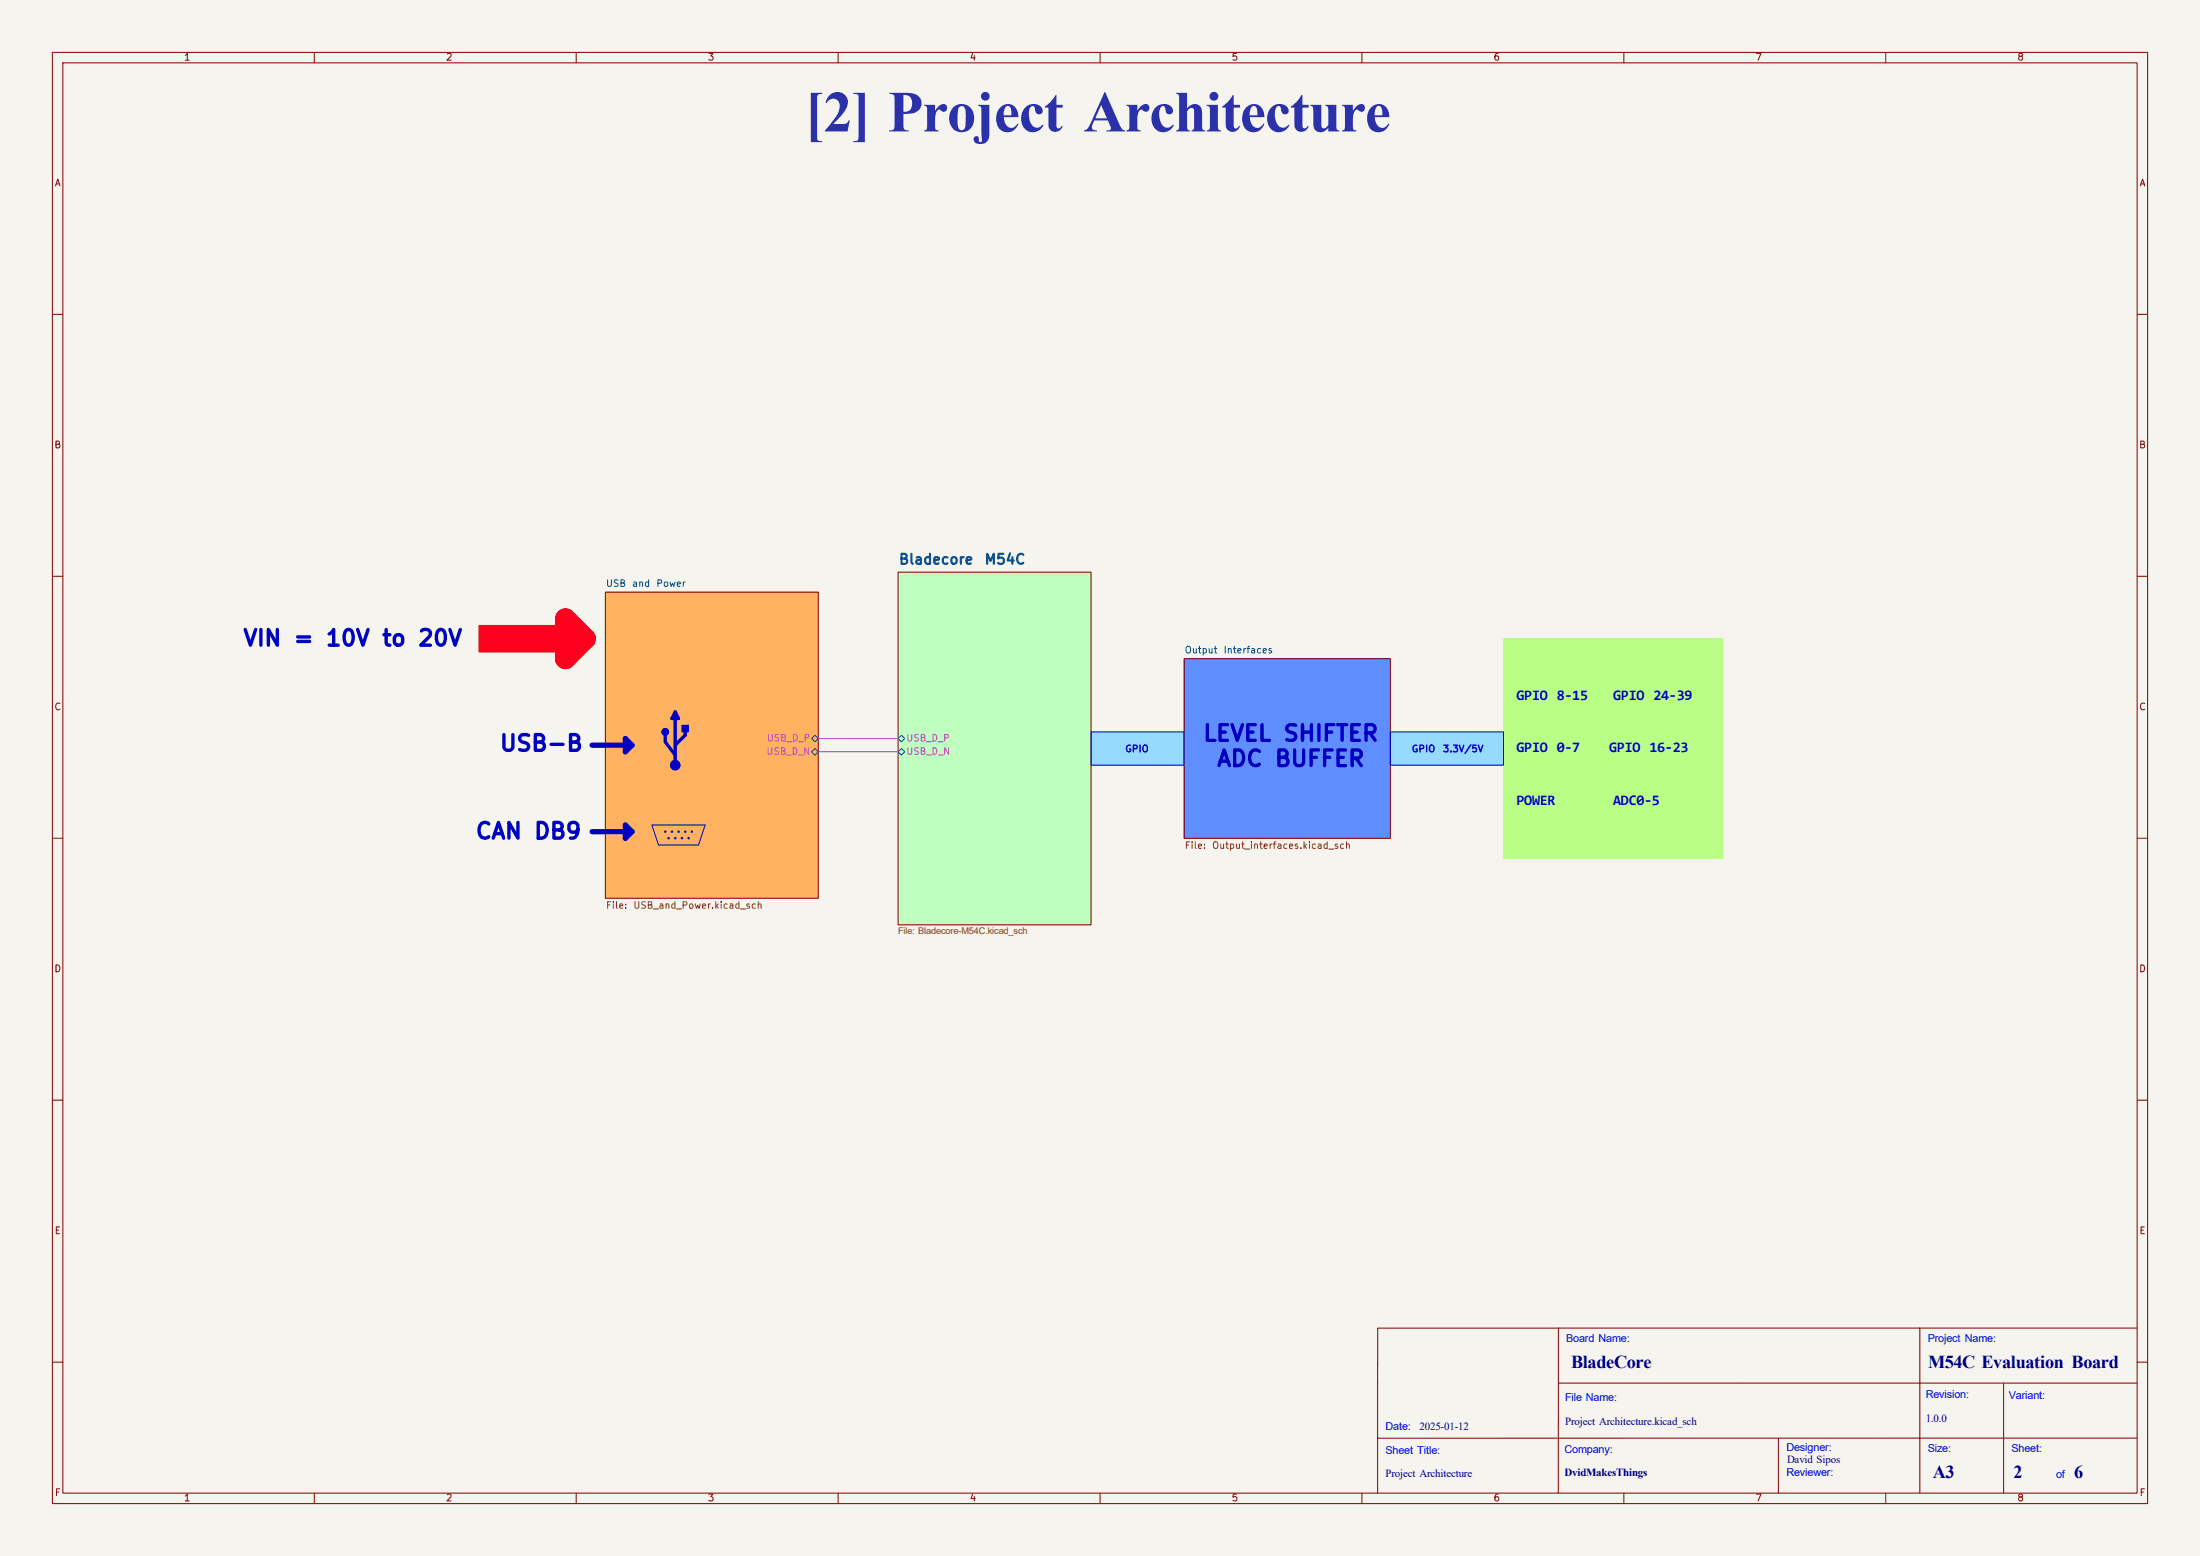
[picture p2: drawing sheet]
<svg xmlns="http://www.w3.org/2000/svg" width="420mm" height="297mm" viewBox="0 0 420 297" stroke-linecap="round" stroke-linejoin="round" font-family="sans-serif">
<path d="M0 0h420v297h-420z" fill="#f5f4ef" stroke="#f5f4ef" stroke-width=".19"/>
<g fill="none" stroke="#840000" stroke-width=".19">
<path d="M10 10h400v277h-400zM12 12h396v273h-396zM60 10v2M110 10v2M160 10v2M210 10v2M260 10v2M310 10v2M360 10v2M10 60h2M408 60h2M10 110h2"/>
<path d="M408 110h2M10 160h2M408 160h2M10 210h2M408 210h2M263 253.5v31.5M297.5 253.5v31.5M366.5 253.5v31.5M408 253.5h-144.9M10 260h2M297.5 264h110.5M339.5 274.5v10.5"/>
<path d="M382.5 264v21M408 260h2M408 274.5h-144.9M60 285v2M110 285v2M160 285v2M210 285v2M260 285v2M310 285v2M360 285v2"/>
</g>
<path d="M226.1 125.7h39.3v34.3h-39.3z" fill="#5e8eff" stroke="#5e8eff" stroke-width=".19"/>
<path d="M171.4 109.2h36.9v67.3h-36.9z" fill="#bfffbf" stroke="#bfffbf" stroke-width=".19"/>
<path d="M115.6 113h40.6v58.5h-40.6z" fill="#ffb262" stroke="#ffb262" stroke-width=".19"/>
<path d="M208.3 139.7h17.8v6.4h-17.8z" fill="#96daff"/>
<path d="M287 121.9h41.9v41.9h-41.9z" fill="#baff85"/>
<path d="M265.4 139.7h21.6v6.4h-21.6z" fill="#96daff"/>
<circle cx="128.9" cy="146" r=".9" fill="#0000c2" stroke="#0000c2" stroke-width=".19"/>
<path d="M130.2 138.4h1.2v1.3h-1.2z" fill="#0000c2"/>
<path d="M91.4 119.4h16.5v5.1h-16.5z" fill="#ff001e"/>
<circle cx="127" cy="139.7" r=".63" fill="#0000c2" stroke="#0000c2" stroke-width=".19"/>
<path d="M115.6 113h40.6v58.5h-40.6zM171.4 109.2h36.9v67.3h-36.9zM226.1 125.7h39.3v34.3h-39.3z" fill="none" stroke="#840000" stroke-width=".19"/>
<path d="M154.9 143.5l.7-.6 .6 .6-.6 .6zM154.9 141l.7-.7 .6 .7-.6 .6zM171.4 141l.7-.7 .6 .7-.6 .6zM171.4 143.5l.7-.6 .6 .6-.6 .6z" fill="none" stroke="#006464" stroke-width=".19"/>
<path d="M113 142.2h7.6M113 158.8h7.6M119.4 157.5l1.2 1.3-1.2 1.2zM119.4 141l1.2 1.2-1.2 1.3z" fill="none" stroke="#0000c2" stroke-width="1"/>
<path d="M128.9 135.9l.6 1.3h-1.2zM128.9 135.9v10.2M130.8 139.1v1.2l-1.9 1.9M127 140.3v1.3l1.9 2.5" fill="none" stroke="#0000c2" stroke-width=".63"/>
<path d="M107.9 118.1l3.9 3.8-3.9 3.8z" fill="none" stroke="#ff001e" stroke-width="4"/>
<g fill="none" stroke="#0000c2" stroke-width=".19">
<path d="M130.2 138.4h1.2v1.3h-1.2zM208.3 139.7h17.8v6.4h-17.8zM265.4 139.7h21.6v6.4h-21.6zM124.5 157.5h10.1l-1.3 3.8h-7.6z"/>
<circle cx="127" cy="139.7" r=".63"/>
<circle cx="127" cy="158.8" r=".14"/>
<circle cx="127.6" cy="160" r=".14"/>
<circle cx="128.3" cy="158.8" r=".14"/>
<circle cx="128.9" cy="146" r=".9"/>
<circle cx="128.9" cy="160" r=".14"/>
<circle cx="129.6" cy="158.7" r=".14"/>
<circle cx="130.2" cy="160" r=".14"/>
<circle cx="130.8" cy="158.8" r=".14"/>
<circle cx="131.5" cy="160" r=".14"/>
<circle cx="132.1" cy="158.8" r=".14"/>
</g>
<path d="M107.9 118.1v1.3" fill="none" stroke="#ff001e" stroke-width="3"/>
<path d="M156.2 141h15.2M156.2 143.5h15.2" fill="none" stroke="#c541cd" stroke-width=".19"/>
<path d="M287 121.9h41.9v41.9h-41.9z" fill="none" stroke="#baff85" stroke-width=".19"/>
<path d="M91.4 119.4h16.5v5.1h-16.5z" fill="none" stroke="#ff001e" stroke-width=".19"/>
<text font-size="11.1" fill="#2b31a8" x="153.6" y="25.1">[2] Project Architecture</text>
<g font-size="3.5" fill="#00007f">
<text x="299.9" y="261.1">BladeCore</text>
<text x="368.1" y="261.1">M54C Evaluation Board</text>
<text x="369" y="282.1">A3</text>
<text x="384.4" y="282.1">2</text>
<text x="396" y="282.1">6</text>
</g>
<g font-size="3" fill="#0000c2">
<text x="46.2" y="124.1">VIN</text>
<text x="55.8" y="124.1">=</text>
<text x="62" y="124.1">10V</text>
<text x="72.7" y="124.1">to</text>
<text x="79.6" y="124.1">20V</text>
<text x="229.5" y="142.2">LEVEL</text>
<text x="244.8" y="142.2">SHIFTER</text>
<text x="95.2" y="144.1">USB-B</text>
<text x="232.1" y="147">ADC</text>
<text x="243.1" y="147">BUFFER</text>
<text x="90.6" y="160.9">CAN</text>
<text x="101.7" y="160.9">DB9</text>
</g>
<g font-size="2.8" fill="#0000c2">
<text x="289.5" y="133.5">GPIO 8-15</text>
<text x="308" y="133.5">GPIO 24-39</text>
<text x="289.5" y="143.6">GPIO 0-7</text>
<text x="307.2" y="143.6">GPIO 16-23</text>
<text x="289.5" y="153.7">POWER</text>
<text x="308" y="153.7">ADC0-5</text>
</g>
<g font-size="2.1" fill="#00f">
<text x="299" y="256.2">Board Name:</text>
<text x="368" y="256.2">Project Name:</text>
<text x="298.8" y="267.4">File Name:</text>
<text x="367.6" y="266.9">Revision:</text>
<text x="383.5" y="267">Variant:</text>
<text x="264.5" y="272.9">Date:</text>
<text x="264.5" y="277.5">Sheet Title:</text>
<text x="298.7" y="277.3">Company:</text>
<text x="341.1" y="281.7">Reviewer:</text>
<text x="341.1" y="277">Designer:</text>
<text x="368" y="277.2">Size:</text>
<text x="384" y="277.2">Sheet:</text>
<text x="392.5" y="282.2">of</text>
</g>
<g font-size="2.1" fill="#00007f">
<text x="271" y="272.9">2025-01-12</text>
<text x="298.8" y="271.9">Project Architecture.kicad_sch</text>
<text x="367.6" y="271.4">1.0.0</text>
<text x="264.5" y="282">Project Architecture</text>
<text x="298.7" y="281.8">DvidMakesThings</text>
<text x="341.2" y="279.2">David Sipos</text>
</g>
<g font-size="1.9" fill="#006464">
<text x="171.4" y="108.2">Bladecore</text>
<text x="187.8" y="108.2">M54C</text>
</g>
<text font-size="1.8" fill="#725600" x="171.4" y="178.2">File: Bladecore-M54C.kicad_sch</text>
<g font-size="1.3" fill="#840000">
<text x="35" y="11.9">1</text>
<text x="85" y="11.9">2</text>
<text x="135" y="11.9">3</text>
<text x="185" y="11.9">4</text>
<text x="235" y="11.9">5</text>
<text x="285" y="11.9">6</text>
<text x="335" y="11.9">7</text>
<text x="385" y="11.9">8</text>
<text x="10.3" y="35.9">A</text>
<text x="408.3" y="35.9">A</text>
<text x="10.3" y="85.9">B</text>
<text x="408.2" y="85.9">B</text>
<text x="10.3" y="135.9">C</text>
<text x="408.2" y="135.9">C</text>
<text x="10.3" y="185.9">D</text>
<text x="408.2" y="185.9">D</text>
<text x="10.3" y="235.9">E</text>
<text x="408.3" y="235.9">E</text>
<text x="10.3" y="285.9">F</text>
<text x="35" y="286.9">1</text>
<text x="85" y="286.9">2</text>
<text x="135" y="286.9">3</text>
<text x="185" y="286.9">4</text>
<text x="235" y="286.9">5</text>
<text x="285" y="286.9">6</text>
<text x="335" y="286.9">7</text>
<text x="385" y="286.9">8</text>
<text x="408.3" y="285.9">F</text>
</g>
<g font-size="1.3" fill="#006464">
<text x="115.6" y="112.3">USB</text>
<text x="120.6" y="112.3">and</text>
<text x="125.2" y="112.3">Power</text>
<text x="226.1" y="125">Output</text>
<text x="233.5" y="125">Interfaces</text>
</g>
<g font-size="1.3" fill="#c541cd">
<text x="146.3" y="141.8">USB_D_P</text>
<text x="172.9" y="141.8">USB_D_P</text>
<text x="146.2" y="144.4">USB_D_N</text>
<text x="172.9" y="144.4">USB_D_N</text>
</g>
<g font-size="1.3" fill="#0000c2">
<text x="214.7" y="143.9">GPIO</text>
<text x="269.4" y="143.9">GPIO</text>
<text x="275.3" y="143.9">3.3V/5V</text>
</g>
<g font-size="1.3" fill="#725600">
<text x="226.1" y="162.3">File:</text>
<text x="231.3" y="162.3">Output_interfaces.kicad_sch</text>
<text x="115.6" y="173.8">File:</text>
<text x="120.8" y="173.8">USB_and_Power.kicad_sch</text>
</g>
</svg>
